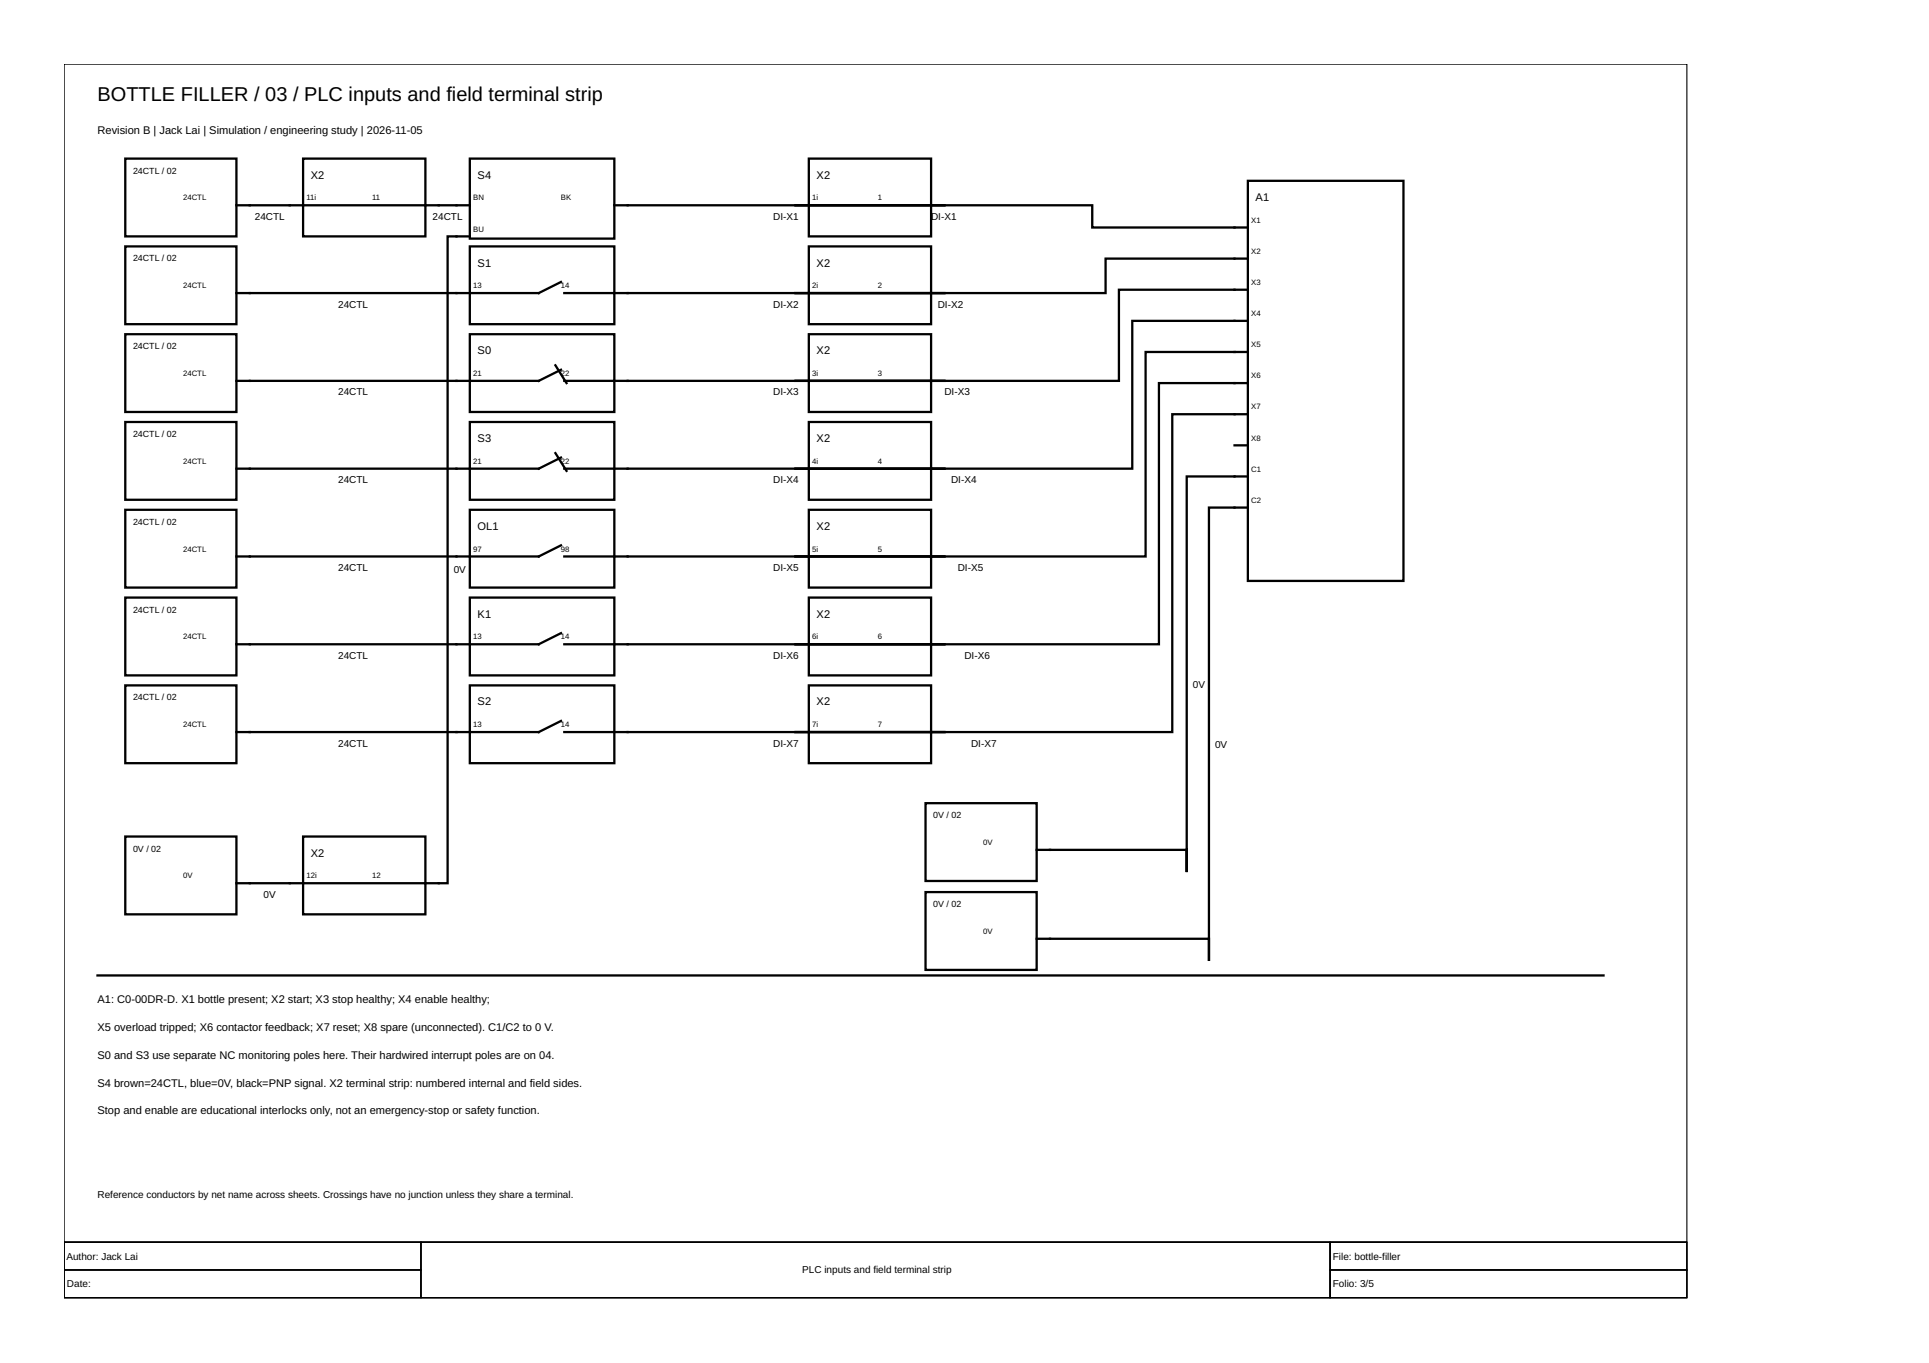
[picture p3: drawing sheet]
<svg xmlns="http://www.w3.org/2000/svg" width="297mm" height="210mm" viewBox="0 0 297 210" stroke-linecap="round" stroke-linejoin="round" font-family="sans-serif">
<path d="M9.9 9.9h249.9v181.4h-249.9zM9.9 191.3h249.9v8.6h-249.9zM9.9 191.3h54.9v4.3h-54.9zM9.9 195.6h54.9v4.3h-54.9zM64.8 191.3h140v8.6h-140zM204.8 191.3h55v4.3h-55zM204.8 195.6h55v4.3h-55z" fill="none" stroke="#000" stroke-width=".17"/>
<g fill="none" stroke="#000" stroke-width=".35">
<path d="M19.3 24.4h17.1v12h-17.1zM19.3 37.9h17.1v12h-17.1zM36.4 31.6h35.9M46.7 24.4h18.8v12h-18.8zM72.3 24.4h22.3v12.3h-22.3zM72.3 37.9h22.3v12h-22.3zM72.3 36.4h-3.4v99.6h-32.5M94.6 31.6h50.8M122.5 31.6h45.7v3.4h24M124.5 24.4h18.9v12h-18.9zM124.5 37.9h18.9v12h-18.9zM192.2 27.8h23.9v61.7h-23.9z"/>
<path d="M192.2 39.8h-22v5.3h-47.7M19.3 51.5h17.1v11.9h-17.1zM72.3 51.5h22.3v11.9h-22.3zM85.5 56.3l1.7 2.7M86.4 43.4l-3.4 1.7h-46.6M86.4 56.9l-3.4 1.8h-46.6M86.9 45.1h58.5M86.9 58.7h58.5M124.5 51.5h18.9v11.9h-18.9zM192.2 44.6h-19.9v14.1h-49.8M192.2 49.4h-17.8v22.8h-51.9M192.2 54.2h-15.8v31.5h-53.9"/>
<path d="M192.2 59h-13.7v40.2h-56M19.3 65h17.1v12h-17.1zM19.3 78.5h17.1v12h-17.1zM72.3 65h22.3v12h-22.3zM72.3 78.5h22.3v12h-22.3zM85.5 69.8l1.7 2.7M86.4 70.5l-3.4 1.7h-46.6M86.9 72.2h58.5M124.5 65h18.9v12h-18.9zM124.5 78.5h18.9v12h-18.9zM190.1 68.6h2.1M192.2 63.8h-11.7v48.9h-58"/>
<path d="M192.2 73.4h-9.5v60.9v-3.4h-23.1M192.2 78.2h-6v69.8v-3.4h-26.6M19.3 92h17.1v12h-17.1zM72.3 92h22.3v12h-22.3zM86.4 84l-3.4 1.7h-46.6M86.4 97.5l-3.4 1.7h-46.6M86.9 85.7h58.5M86.9 99.2h58.5M124.5 92h18.9v12h-18.9zM19.3 105.6h17.1v11.9h-17.1zM72.3 105.6h22.3v11.9h-22.3zM86.4 111l-3.4 1.7h-46.6"/>
<path d="M86.9 112.7h58.5M124.5 105.6h18.9v11.9h-18.9zM19.3 128.8h17.1v12h-17.1zM46.7 128.8h18.8v12h-18.8zM142.5 123.7h17.1v12h-17.1zM142.5 137.4h17.1v12h-17.1zM15 150.2h231.9"/>
</g>
<text font-size="3.1" x="15" y="15.6">BOTTLE FILLER / 03 / PLC inputs and field terminal strip</text>
<g font-size="1.7">
<text x="15" y="20.7">Revision B | Jack Lai | Simulation / engineering study | 2026-11-05</text>
<text x="47.9" y="27.5">X2</text>
<text x="73.5" y="27.5">S4</text>
<text x="125.7" y="27.5">X2</text>
<text x="193.4" y="30.9">A1</text>
<text x="73.5" y="41">S1</text>
<text x="125.7" y="41">X2</text>
<text x="73.5" y="54.6">S0</text>
<text x="125.7" y="54.6">X2</text>
<text x="73.5" y="68.1">S3</text>
<text x="125.7" y="68.1">X2</text>
<text x="73.5" y="81.6">OL1</text>
<text x="125.7" y="81.6">X2</text>
<text x="73.5" y="95.1">K1</text>
<text x="125.7" y="95.1">X2</text>
<text x="73.5" y="108.6">S2</text>
<text x="125.7" y="108.6">X2</text>
<text x="47.9" y="131.9">X2</text>
<text x="15" y="154.5">A1: C0-00DR-D. X1 bottle present; X2 start; X3 stop healthy; X4 enable healthy;</text>
<text x="15" y="158.8">X5 overload tripped; X6 contactor feedback; X7 reset; X8 spare (unconnected). C1/C2 to 0 V.</text>
<text x="15" y="163.1">S0 and S3 use separate NC monitoring poles here. Their hardwired interrupt poles are on 04.</text>
<text x="15" y="167.4">S4 brown=24CTL, blue=0V, black=PNP signal. X2 terminal strip: numbered internal and field sides.</text>
<text x="15" y="171.6">Stop and enable are educational interlocks only, not an emergency-stop or safety function.</text>
</g>
<g font-size="1.5">
<text x="39.2" y="33.9">24CTL</text>
<text x="66.6" y="33.9">24CTL</text>
<text x="119.1" y="33.9">DI-X1</text>
<text x="143.4" y="33.9">DI-X1</text>
<text x="52.1" y="47.4">24CTL</text>
<text x="119.1" y="47.4">DI-X2</text>
<text x="144.4" y="47.4">DI-X2</text>
<text x="52.1" y="60.9">24CTL</text>
<text x="119.1" y="60.9">DI-X3</text>
<text x="145.4" y="60.9">DI-X3</text>
<text x="52.1" y="74.4">24CTL</text>
<text x="119.1" y="74.4">DI-X4</text>
<text x="146.5" y="74.4">DI-X4</text>
<text x="52.1" y="87.9">24CTL</text>
<text x="69.9" y="88.3">0V</text>
<text x="119.1" y="87.9">DI-X5</text>
<text x="147.5" y="87.9">DI-X5</text>
<text x="52.1" y="101.5">24CTL</text>
<text x="119.1" y="101.5">DI-X6</text>
<text x="148.5" y="101.5">DI-X6</text>
<text x="183.7" y="105.9">0V</text>
<text x="52.1" y="115">24CTL</text>
<text x="119.1" y="115">DI-X7</text>
<text x="149.5" y="115">DI-X7</text>
<text x="187.1" y="115.2">0V</text>
<text x="40.6" y="138.3">0V</text>
<text x="15" y="184.5">Reference conductors by net name across sheets. Crossings have no junction unless they share a terminal.</text>
<text x="10.2" y="194">Author: Jack Lai</text>
<text x="123.5" y="196.1">PLC inputs and field terminal strip</text>
<text x="205.2" y="194">File: bottle-filler</text>
<text x="10.3" y="198.2">Date:</text>
<text x="205.2" y="198.2">Folio: 3/5</text>
</g>
<g font-size="1.4">
<text x="20.5" y="26.7">24CTL / 02</text>
<text x="20.5" y="40.3">24CTL / 02</text>
<text x="20.5" y="53.8">24CTL / 02</text>
<text x="20.5" y="67.3">24CTL / 02</text>
<text x="20.5" y="80.8">24CTL / 02</text>
<text x="20.5" y="94.3">24CTL / 02</text>
<text x="20.5" y="107.9">24CTL / 02</text>
<text x="143.7" y="126">0V / 02</text>
<text x="20.5" y="131.1">0V / 02</text>
<text x="143.7" y="139.7">0V / 02</text>
</g>
<g font-size="1.2">
<text x="28.2" y="30.9">24CTL</text>
<text x="47.2" y="30.9">11i</text>
<text x="57.3" y="30.9">11</text>
<text x="72.9" y="30.9">BN</text>
<text x="72.9" y="35.7">BU</text>
<text x="86.4" y="30.9">BK</text>
<text x="125.1" y="30.9">1i</text>
<text x="135.2" y="30.9">1</text>
<text x="192.7" y="34.3">X1</text>
<text x="192.7" y="39.1">X2</text>
<text x="28.2" y="44.4">24CTL</text>
<text x="72.9" y="44.4">13</text>
<text x="86.4" y="44.4">14</text>
<text x="125.1" y="44.4">2i</text>
<text x="135.2" y="44.4">2</text>
<text x="192.7" y="43.9">X3</text>
<text x="192.7" y="48.7">X4</text>
<text x="192.7" y="53.5">X5</text>
<text x="28.2" y="57.9">24CTL</text>
<text x="72.9" y="57.9">21</text>
<text x="86.4" y="57.9">22</text>
<text x="125.1" y="57.9">3i</text>
<text x="135.2" y="57.9">3</text>
<text x="192.7" y="58.3">X6</text>
<text x="192.7" y="63">X7</text>
<text x="28.2" y="71.4">24CTL</text>
<text x="72.9" y="71.4">21</text>
<text x="86.4" y="71.4">22</text>
<text x="125.1" y="71.4">4i</text>
<text x="135.2" y="71.4">4</text>
<text x="192.7" y="67.8">X8</text>
<text x="192.7" y="72.6">C1</text>
<text x="192.7" y="77.4">C2</text>
<text x="28.2" y="85">24CTL</text>
<text x="72.9" y="85">97</text>
<text x="86.4" y="85">98</text>
<text x="125.1" y="85">5i</text>
<text x="135.2" y="85">5</text>
<text x="28.2" y="98.5">24CTL</text>
<text x="72.9" y="98.5">13</text>
<text x="86.4" y="98.5">14</text>
<text x="125.1" y="98.5">6i</text>
<text x="135.2" y="98.5">6</text>
<text x="28.2" y="112">24CTL</text>
<text x="72.9" y="112">13</text>
<text x="86.4" y="112">14</text>
<text x="125.1" y="112">7i</text>
<text x="135.2" y="112">7</text>
<text x="151.4" y="130.1">0V</text>
<text x="28.2" y="135.3">0V</text>
<text x="47.2" y="135.3">12i</text>
<text x="57.3" y="135.3">12</text>
<text x="151.4" y="143.8">0V</text>
</g>
</svg>
